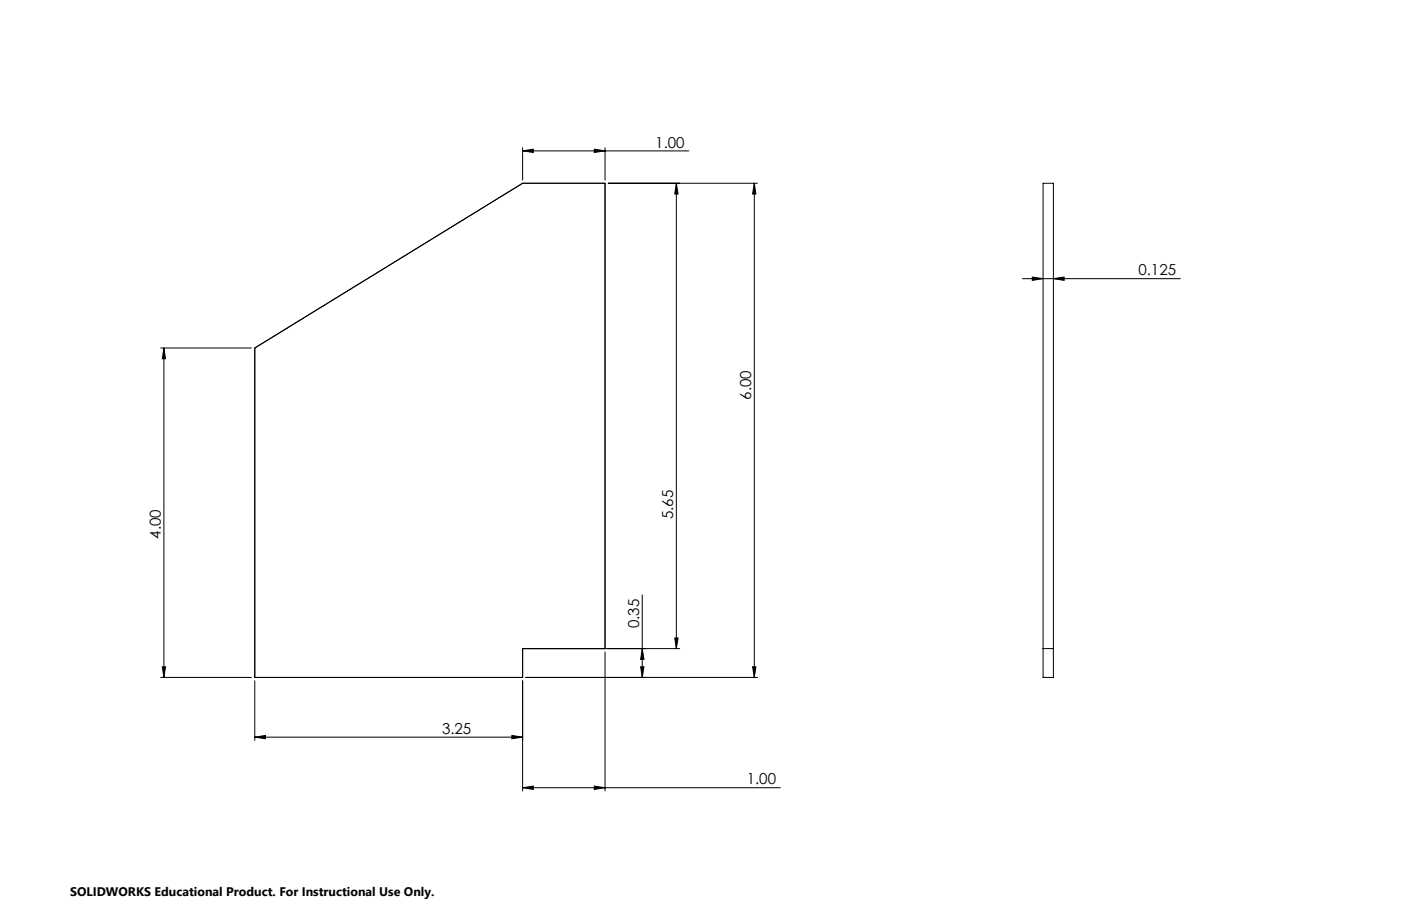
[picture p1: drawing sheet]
<svg xmlns="http://www.w3.org/2000/svg" width="432mm" height="279mm" viewBox="0 0 432 279" stroke-linecap="round" stroke-linejoin="round" font-family="sans-serif">
<g fill="none" stroke="#000" stroke-width=".31">
<path d="M161.1 46.5l3.3-.5v1zM161.1 45.5v10M161.1 46.5h51.2M183.2 46l3.3 .5-3.3 .5zM186.5 45.5v10M187.5 56.5h46M208.5 56.5v143.5M208.5 56.5l.5 3.3h-1zM232.5 56.5l.5 3.3h-1zM232.5 56.5v152.4M321.5 56.5h3.2v152.4h-3.2zM315.1 85.9h48.7"/>
<path d="M318.2 85.4l3.3 .5-3.3 .6zM324.7 85.9l3.3-.5v1.1zM49.5 107.3h28M50.5 107.3v101.6M50.5 107.3l.5 3.3h-1zM197.9 183.4v25.5M208 196.7h1l-.5 3.3zM49.5 208.9h28M50 205.6h1l-.5 3.3zM78.5 209.9v18.4M161.1 209.9v34M162.1 208.9h71.4"/>
<path d="M186.5 201v42.9M197.4 205.6h1.1l-.6 3.3zM197.9 200l.6 3.3h-1.1zM209.5 200h-48.4v8.9h-82.6v-101.6l82.6-50.8h25.4v143.5M232 205.6h1l-.5 3.3zM321.5 200h3.2M78.5 227.3l3.3-.5v1zM78.5 227.3h82.6M157.8 226.8l3.3 .5-3.3 .5zM161.1 242.9l3.3-.5v1.1zM161.1 242.9h79.4M183.2 242.4l3.3 .5-3.3 .6z"/>
</g>
<g fill="#000">
<path d="M183.2 46l3.3 .5-3.3 .5zM161.1 46.5l3.3-.5v1z"/>
<path d="M318.2 85.4l3.3 .5-3.3 .6zM324.7 85.9l3.3-.5v1.1z"/>
<path d="M232 205.6h1l-.5 3.3zM232.5 56.5l.5 3.3h-1zM197.4 205.6h1.1l-.6 3.3zM197.9 200l.6 3.3h-1.1zM50 205.6h1l-.5 3.3zM50.5 107.3l.5 3.3h-1zM208 196.7h1l-.5 3.3zM208.5 56.5l.5 3.3h-1z"/>
<path d="M78.5 227.3l3.3-.5v1zM157.8 226.8l3.3 .5-3.3 .5z"/>
<path d="M161.1 242.9l3.3-.5v1.1zM183.2 242.4l3.3 .5-3.3 .6z"/>
</g>
<g font-size="4.7">
<text x="202" y="45.5">1.00</text>
<text x="350.9" y="84.9">0.125</text>
<text x="231.5" y="123.3" transform="rotate(-90 231.5 123.3)">6.00</text>
<text x="207.5" y="160.1" transform="rotate(-90 207.5 160.1)">5.65</text>
<text x="49.5" y="166.1" transform="rotate(-90 49.5 166.1)">4.00</text>
<text x="197" y="193.8" transform="rotate(-90 197 193.8)">0.35</text>
<text x="136.2" y="226.3">3.25</text>
<text x="230.1" y="241.9">1.00</text>
</g>
<text font-size="3.8" x="21.6" y="276.3">SOLIDWORKS Educational Product. For Instructional Use Only.</text>
</svg>
